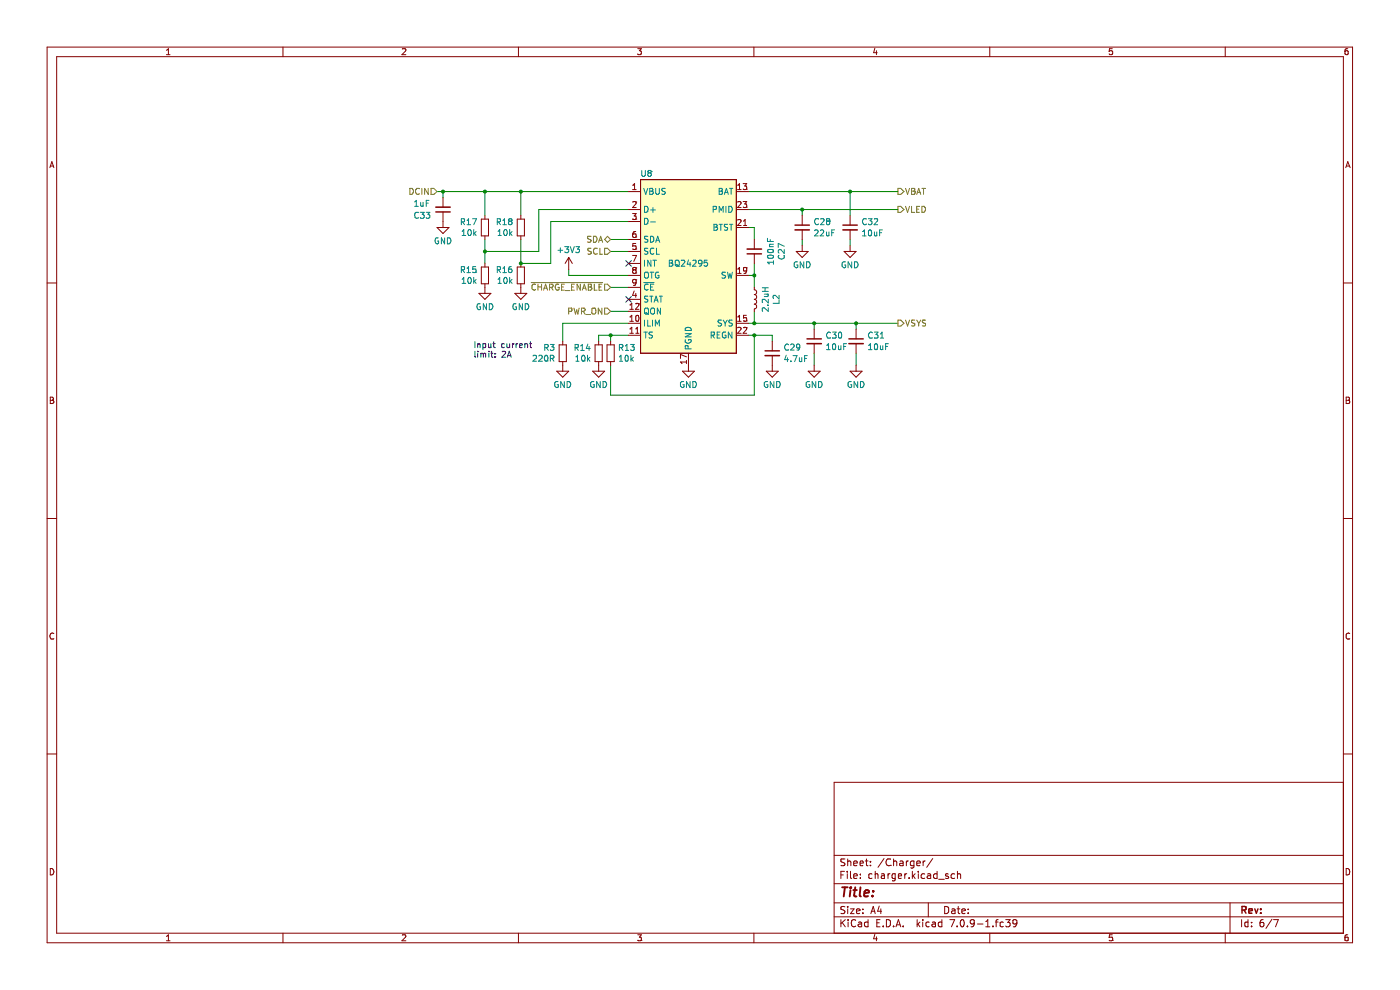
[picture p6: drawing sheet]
(kicad_sch (version 20230121) (generator eeschema)

 (paper "A4")

 (lib_symbols
  (symbol "Device:C_Small" (pin_numbers hide) (pin_names (offset 0.254) hide) (in_bom yes) (on_board yes)
   (property "Reference" "C" (at 0.254 1.778 0) (effects (font (size 1.27 1.27)) (justify left)))
   (property "Value" "C_Small" (at 0.254 -2.032 0) (effects (font (size 1.27 1.27)) (justify left)))
   (property "Footprint" "" (at 0 0 0) (effects (font (size 1.27 1.27)) hide))
   (property "Datasheet" "~" (at 0 0 0) (effects (font (size 1.27 1.27)) hide))
   (symbol "C_Small_0_1"
    (polyline (pts (xy -1.524 -0.508) (xy 1.524 -0.508)) (stroke (width 0.3302) (type default)) (fill (type none)))
    (polyline (pts (xy -1.524 0.508) (xy 1.524 0.508)) (stroke (width 0.3048) (type default)) (fill (type none))))
   (symbol "C_Small_1_1"
    (pin passive line (at 0 2.54 270) (length 2.032) (name "~" (effects (font (size 1.27 1.27)))) (number "1" (effects (font (size 1.27 1.27)))))
    (pin passive line (at 0 -2.54 90) (length 2.032) (name "~" (effects (font (size 1.27 1.27)))) (number "2" (effects (font (size 1.27 1.27)))))))
  (symbol "Device:L_Small" (pin_numbers hide) (pin_names (offset 0.254) hide) (in_bom yes) (on_board yes)
   (property "Reference" "L" (at 0.762 1.016 0) (effects (font (size 1.27 1.27)) (justify left)))
   (property "Value" "L_Small" (at 0.762 -1.016 0) (effects (font (size 1.27 1.27)) (justify left)))
   (property "Footprint" "" (at 0 0 0) (effects (font (size 1.27 1.27)) hide))
   (property "Datasheet" "~" (at 0 0 0) (effects (font (size 1.27 1.27)) hide))
   (symbol "L_Small_0_1"
    (arc (start 0 -2.032) (mid 0.5058 -1.524) (end 0 -1.016) (stroke (width 0) (type default)) (fill (type none)))
    (arc (start 0 -1.016) (mid 0.5058 -0.508) (end 0 0) (stroke (width 0) (type default)) (fill (type none)))
    (arc (start 0 0) (mid 0.5058 0.508) (end 0 1.016) (stroke (width 0) (type default)) (fill (type none)))
    (arc (start 0 1.016) (mid 0.5058 1.524) (end 0 2.032) (stroke (width 0) (type default)) (fill (type none))))
   (symbol "L_Small_1_1"
    (pin passive line (at 0 2.54 270) (length 0.508) (name "~" (effects (font (size 1.27 1.27)))) (number "1" (effects (font (size 1.27 1.27)))))
    (pin passive line (at 0 -2.54 90) (length 0.508) (name "~" (effects (font (size 1.27 1.27)))) (number "2" (effects (font (size 1.27 1.27)))))))
  (symbol "Device:R_Small" (pin_numbers hide) (pin_names (offset 0.254) hide) (in_bom yes) (on_board yes)
   (property "Reference" "R" (at 0.762 0.508 0) (effects (font (size 1.27 1.27)) (justify left)))
   (property "Value" "R_Small" (at 0.762 -1.016 0) (effects (font (size 1.27 1.27)) (justify left)))
   (property "Footprint" "" (at 0 0 0) (effects (font (size 1.27 1.27)) hide))
   (property "Datasheet" "~" (at 0 0 0) (effects (font (size 1.27 1.27)) hide))
   (symbol "R_Small_0_1"
    (rectangle (start -0.762 1.778) (end 0.762 -1.778) (stroke (width 0.2032) (type default)) (fill (type none))))
   (symbol "R_Small_1_1"
    (pin passive line (at 0 2.54 270) (length 0.762) (name "~" (effects (font (size 1.27 1.27)))) (number "1" (effects (font (size 1.27 1.27)))))
    (pin passive line (at 0 -2.54 90) (length 0.762) (name "~" (effects (font (size 1.27 1.27)))) (number "2" (effects (font (size 1.27 1.27)))))))
  (symbol "power:+3V3" (power) (pin_names (offset 0)) (in_bom yes) (on_board yes)
   (property "Reference" "#PWR" (at 0 -3.81 0) (effects (font (size 1.27 1.27)) hide))
   (property "Value" "+3V3" (at 0 3.556 0) (effects (font (size 1.27 1.27))))
   (property "Footprint" "" (at 0 0 0) (effects (font (size 1.27 1.27)) hide))
   (property "Datasheet" "" (at 0 0 0) (effects (font (size 1.27 1.27)) hide))
   (symbol "+3V3_0_1"
    (polyline (pts (xy -0.762 1.27) (xy 0 2.54)) (stroke (width 0) (type default)) (fill (type none)))
    (polyline (pts (xy 0 0) (xy 0 2.54)) (stroke (width 0) (type default)) (fill (type none)))
    (polyline (pts (xy 0 2.54) (xy 0.762 1.27)) (stroke (width 0) (type default)) (fill (type none))))
   (symbol "+3V3_1_1"
    (pin power_in line (at 0 0 90) (length 0) hide (name "+3V3" (effects (font (size 1.27 1.27)))) (number "1" (effects (font (size 1.27 1.27)))))))
  (symbol "power:GND" (power) (pin_names (offset 0)) (in_bom yes) (on_board yes)
   (property "Reference" "#PWR" (at 0 -6.35 0) (effects (font (size 1.27 1.27)) hide))
   (property "Value" "GND" (at 0 -3.81 0) (effects (font (size 1.27 1.27))))
   (property "Footprint" "" (at 0 0 0) (effects (font (size 1.27 1.27)) hide))
   (property "Datasheet" "" (at 0 0 0) (effects (font (size 1.27 1.27)) hide))
   (symbol "GND_0_1"
    (polyline (pts (xy 0 0) (xy 0 -1.27) (xy 1.27 -1.27) (xy 0 -2.54) (xy -1.27 -1.27) (xy 0 -1.27)) (stroke (width 0) (type default)) (fill (type none))))
   (symbol "GND_1_1"
    (pin power_in line (at 0 0 270) (length 0) hide (name "GND" (effects (font (size 1.27 1.27)))) (number "1" (effects (font (size 1.27 1.27)))))))
  (symbol "ti-chargers:BQ24295" (in_bom yes) (on_board yes)
   (property "Reference" "U" (at -8.89 19.05 0) (do_not_autoplace) (effects (font (size 1.27 1.27))))
   (property "Value" "BQ24295" (at 0 0 0) (do_not_autoplace) (effects (font (size 1.27 1.27))))
   (property "Footprint" "Package_DFN_QFN:QFN-24-1EP_4x4mm_P0.5mm_EP2.7x2.7mm" (at -12.7 0 0) (effects (font (size 1.27 1.27)) hide))
   (property "Datasheet" "https://www.ti.com/lit/ds/symlink/bq24295.pdf?ts=1694375402912&ref_url=https%253A%252F%252Fwww.ti.com%252Fpower-management%252Fbattery-management%252Fcharger-ics%252Fproducts.html" (at -12.7 0 0) (effects (font (size 1.27 1.27)) hide))
   (property "LCSC" "C165144" (at 0 15.24 0) (effects (font (size 1.27 1.27)) hide))
   (symbol "BQ24295_0_0"
    (pin power_in line (at -12.7 15.24 0) (length 2.54) (name "VBUS" (effects (font (size 1.27 1.27)))) (number "1" (effects (font (size 1.27 1.27)))))
    (pin input line (at -12.7 -12.7 0) (length 2.54) (name "ILIM" (effects (font (size 1.27 1.27)))) (number "10" (effects (font (size 1.27 1.27)))))
    (pin input line (at -12.7 -15.24 0) (length 2.54) (name "TS" (effects (font (size 1.27 1.27)))) (number "11" (effects (font (size 1.27 1.27)))))
    (pin input line (at -12.7 -10.16 0) (length 2.54) (name "QON" (effects (font (size 1.27 1.27)))) (number "12" (effects (font (size 1.27 1.27)))))
    (pin power_out line (at 12.7 15.24 180) (length 2.54) (name "BAT" (effects (font (size 1.27 1.27)))) (number "13" (effects (font (size 1.27 1.27)))))
    (pin power_out line (at 12.7 -12.7 180) (length 2.54) (name "SYS" (effects (font (size 1.27 1.27)))) (number "15" (effects (font (size 1.27 1.27)))))
    (pin power_in line (at 0 -21.59 90) (length 2.54) (name "PGND" (effects (font (size 1.27 1.27)))) (number "17" (effects (font (size 1.27 1.27)))))
    (pin output line (at 12.7 -2.54 180) (length 2.54) (name "SW" (effects (font (size 1.27 1.27)))) (number "19" (effects (font (size 1.27 1.27)))))
    (pin bidirectional line (at -12.7 11.43 0) (length 2.54) (name "D+" (effects (font (size 1.27 1.27)))) (number "2" (effects (font (size 1.27 1.27)))))
    (pin input line (at 12.7 7.62 180) (length 2.54) (name "BTST" (effects (font (size 1.27 1.27)))) (number "21" (effects (font (size 1.27 1.27)))))
    (pin power_out line (at 12.7 -15.24 180) (length 2.54) (name "REGN" (effects (font (size 1.27 1.27)))) (number "22" (effects (font (size 1.27 1.27)))))
    (pin power_out line (at 12.7 11.43 180) (length 2.54) (name "PMID" (effects (font (size 1.27 1.27)))) (number "23" (effects (font (size 1.27 1.27)))))
    (pin bidirectional line (at -12.7 8.89 0) (length 2.54) (name "D-" (effects (font (size 1.27 1.27)))) (number "3" (effects (font (size 1.27 1.27)))))
    (pin open_collector line (at -12.7 -7.62 0) (length 2.54) (name "STAT" (effects (font (size 1.27 1.27)))) (number "4" (effects (font (size 1.27 1.27)))))
    (pin input line (at -12.7 2.54 0) (length 2.54) (name "SCL" (effects (font (size 1.27 1.27)))) (number "5" (effects (font (size 1.27 1.27)))))
    (pin bidirectional line (at -12.7 5.08 0) (length 2.54) (name "SDA" (effects (font (size 1.27 1.27)))) (number "6" (effects (font (size 1.27 1.27)))))
    (pin open_collector line (at -12.7 0 0) (length 2.54) (name "INT" (effects (font (size 1.27 1.27)))) (number "7" (effects (font (size 1.27 1.27)))))
    (pin input line (at -12.7 -2.54 0) (length 2.54) (name "OTG" (effects (font (size 1.27 1.27)))) (number "8" (effects (font (size 1.27 1.27)))))
    (pin input line (at -12.7 -5.08 0) (length 2.54) (name "~{CE}" (effects (font (size 1.27 1.27)))) (number "9" (effects (font (size 1.27 1.27))))))
   (symbol "BQ24295_1_0"
    (pin power_out line (at 12.7 15.24 180) (length 2.54) hide (name "BAT" (effects (font (size 1.27 1.27)))) (number "14" (effects (font (size 1.27 1.27)))))
    (pin power_out line (at 12.7 -12.7 180) (length 2.54) hide (name "SYS" (effects (font (size 1.27 1.27)))) (number "16" (effects (font (size 1.27 1.27)))))
    (pin power_in line (at 0 -21.59 90) (length 2.54) hide (name "PGND" (effects (font (size 1.27 1.27)))) (number "18" (effects (font (size 1.27 1.27)))))
    (pin output line (at 12.7 -2.54 180) (length 2.54) hide (name "SW" (effects (font (size 1.27 1.27)))) (number "20" (effects (font (size 1.27 1.27)))))
    (pin power_in line (at -12.7 15.24 0) (length 2.54) hide (name "VBUS" (effects (font (size 1.27 1.27)))) (number "24" (effects (font (size 1.27 1.27)))))
    (pin power_in line (at 0 -21.59 90) (length 2.54) hide (name "PGND" (effects (font (size 1.27 1.27)))) (number "25" (effects (font (size 1.27 1.27))))))
   (symbol "BQ24295_1_1"
    (rectangle (start -10.16 17.78) (end 10.16 -19.05) (stroke (width 0) (type default)) (fill (type background))))))

 (junction (at 93.98 40.64) (diameter 0) (color 0 0 0 0))
 (junction (at 160.02 58.42) (diameter 0) (color 0 0 0 0))
 (junction (at 181.61 68.58) (diameter 0) (color 0 0 0 0))
 (junction (at 160.02 68.58) (diameter 0) (color 0 0 0 0))
 (junction (at 180.34 40.64) (diameter 0) (color 0 0 0 0))
 (junction (at 110.49 55.88) (diameter 0) (color 0 0 0 0))
 (junction (at 110.49 40.64) (diameter 0) (color 0 0 0 0))
 (junction (at 102.87 40.64) (diameter 0) (color 0 0 0 0))
 (junction (at 172.72 68.58) (diameter 0) (color 0 0 0 0))
 (junction (at 170.18 44.45) (diameter 0) (color 0 0 0 0))
 (junction (at 102.87 53.34) (diameter 0) (color 0 0 0 0))
 (junction (at 160.02 71.12) (diameter 0) (color 0 0 0 0))
 (junction (at 129.54 71.12) (diameter 0) (color 0 0 0 0))

 (no_connect (at 133.35 55.88))
 (no_connect (at 133.35 63.5))

 (wire (pts (xy 160.02 68.58) (xy 172.72 68.58)) (stroke (width 0) (type default)))
 (wire (pts (xy 160.02 68.58) (xy 160.02 66.04)) (stroke (width 0) (type default)))
 (wire (pts (xy 160.02 55.88) (xy 160.02 58.42)) (stroke (width 0) (type default)))
 (wire (pts (xy 160.02 71.12) (xy 163.83 71.12)) (stroke (width 0) (type default)))
 (wire (pts (xy 129.54 72.39) (xy 129.54 71.12)) (stroke (width 0) (type default)))
 (wire (pts (xy 102.87 40.64) (xy 102.87 45.72)) (stroke (width 0) (type default)))
 (wire (pts (xy 133.35 44.45) (xy 114.3 44.45)) (stroke (width 0) (type default)))
 (wire (pts (xy 127 71.12) (xy 127 72.39)) (stroke (width 0) (type default)))
 (wire (pts (xy 129.54 77.47) (xy 129.54 83.82)) (stroke (width 0) (type default)))
 (wire (pts (xy 92.71 40.64) (xy 93.98 40.64)) (stroke (width 0) (type default)))
 (wire (pts (xy 181.61 68.58) (xy 190.5 68.58)) (stroke (width 0) (type default)))
 (wire (pts (xy 129.54 53.34) (xy 133.35 53.34)) (stroke (width 0) (type default)))
 (wire (pts (xy 172.72 68.58) (xy 172.72 69.85)) (stroke (width 0) (type default)))
 (wire (pts (xy 116.84 55.88) (xy 110.49 55.88)) (stroke (width 0) (type default)))
 (wire (pts (xy 158.75 40.64) (xy 180.34 40.64)) (stroke (width 0) (type default)))
 (wire (pts (xy 119.38 68.58) (xy 119.38 72.39)) (stroke (width 0) (type default)))
 (wire (pts (xy 172.72 68.58) (xy 181.61 68.58)) (stroke (width 0) (type default)))
 (wire (pts (xy 129.54 60.96) (xy 133.35 60.96)) (stroke (width 0) (type default)))
 (wire (pts (xy 120.65 57.15) (xy 120.65 58.42)) (stroke (width 0) (type default)))
 (wire (pts (xy 110.49 50.8) (xy 110.49 55.88)) (stroke (width 0) (type default)))
 (wire (pts (xy 158.75 58.42) (xy 160.02 58.42)) (stroke (width 0) (type default)))
 (wire (pts (xy 110.49 40.64) (xy 102.87 40.64)) (stroke (width 0) (type default)))
 (wire (pts (xy 160.02 48.26) (xy 160.02 50.8)) (stroke (width 0) (type default)))
 (wire (pts (xy 180.34 50.8) (xy 180.34 52.07)) (stroke (width 0) (type default)))
 (wire (pts (xy 114.3 53.34) (xy 102.87 53.34)) (stroke (width 0) (type default)))
 (wire (pts (xy 120.65 58.42) (xy 133.35 58.42)) (stroke (width 0) (type default)))
 (wire (pts (xy 158.75 71.12) (xy 160.02 71.12)) (stroke (width 0) (type default)))
 (wire (pts (xy 181.61 68.58) (xy 181.61 69.85)) (stroke (width 0) (type default)))
 (wire (pts (xy 158.75 48.26) (xy 160.02 48.26)) (stroke (width 0) (type default)))
 (wire (pts (xy 133.35 68.58) (xy 119.38 68.58)) (stroke (width 0) (type default)))
 (wire (pts (xy 129.54 71.12) (xy 133.35 71.12)) (stroke (width 0) (type default)))
 (wire (pts (xy 160.02 83.82) (xy 160.02 71.12)) (stroke (width 0) (type default)))
 (wire (pts (xy 114.3 44.45) (xy 114.3 53.34)) (stroke (width 0) (type default)))
 (wire (pts (xy 133.35 40.64) (xy 110.49 40.64)) (stroke (width 0) (type default)))
 (wire (pts (xy 102.87 53.34) (xy 102.87 55.88)) (stroke (width 0) (type default)))
 (wire (pts (xy 129.54 66.04) (xy 133.35 66.04)) (stroke (width 0) (type default)))
 (wire (pts (xy 116.84 46.99) (xy 116.84 55.88)) (stroke (width 0) (type default)))
 (wire (pts (xy 181.61 74.93) (xy 181.61 77.47)) (stroke (width 0) (type default)))
 (wire (pts (xy 93.98 40.64) (xy 93.98 41.91)) (stroke (width 0) (type default)))
 (wire (pts (xy 163.83 71.12) (xy 163.83 72.39)) (stroke (width 0) (type default)))
 (wire (pts (xy 129.54 50.8) (xy 133.35 50.8)) (stroke (width 0) (type default)))
 (wire (pts (xy 102.87 50.8) (xy 102.87 53.34)) (stroke (width 0) (type default)))
 (wire (pts (xy 110.49 40.64) (xy 110.49 45.72)) (stroke (width 0) (type default)))
 (wire (pts (xy 158.75 68.58) (xy 160.02 68.58)) (stroke (width 0) (type default)))
 (wire (pts (xy 133.35 46.99) (xy 116.84 46.99)) (stroke (width 0) (type default)))
 (wire (pts (xy 170.18 44.45) (xy 170.18 45.72)) (stroke (width 0) (type default)))
 (wire (pts (xy 172.72 74.93) (xy 172.72 77.47)) (stroke (width 0) (type default)))
 (wire (pts (xy 158.75 44.45) (xy 170.18 44.45)) (stroke (width 0) (type default)))
 (wire (pts (xy 180.34 40.64) (xy 180.34 45.72)) (stroke (width 0) (type default)))
 (wire (pts (xy 170.18 44.45) (xy 190.5 44.45)) (stroke (width 0) (type default)))
 (wire (pts (xy 160.02 58.42) (xy 160.02 60.96)) (stroke (width 0) (type default)))
 (wire (pts (xy 129.54 71.12) (xy 127 71.12)) (stroke (width 0) (type default)))
 (wire (pts (xy 129.54 83.82) (xy 160.02 83.82)) (stroke (width 0) (type default)))
 (wire (pts (xy 170.18 50.8) (xy 170.18 52.07)) (stroke (width 0) (type default)))
 (wire (pts (xy 180.34 40.64) (xy 190.5 40.64)) (stroke (width 0) (type default)))
 (wire (pts (xy 102.87 40.64) (xy 93.98 40.64)) (stroke (width 0) (type default)))

 (text "Input current\nlimit: 2A" (at 100.33 76.2 0) (effects (font (size 1.27 1.27)) (justify left bottom)))

 (hierarchical_label "SCL" (shape input) (at 129.54 53.34 180) (fields_autoplaced) (effects (font (size 1.27 1.27)) (justify right)))
 (hierarchical_label "VBAT" (shape output) (at 190.5 40.64 0) (fields_autoplaced) (effects (font (size 1.27 1.27)) (justify left)))
 (hierarchical_label "VSYS" (shape output) (at 190.5 68.58 0) (fields_autoplaced) (effects (font (size 1.27 1.27)) (justify left)))
 (hierarchical_label "SDA" (shape bidirectional) (at 129.54 50.8 180) (fields_autoplaced) (effects (font (size 1.27 1.27)) (justify right)))
 (hierarchical_label "PWR_ON" (shape input) (at 129.54 66.04 180) (fields_autoplaced) (effects (font (size 1.27 1.27)) (justify right)))
 (hierarchical_label "DCIN" (shape input) (at 92.71 40.64 180) (fields_autoplaced) (effects (font (size 1.27 1.27)) (justify right)))
 (hierarchical_label "VLED" (shape output) (at 190.5 44.45 0) (fields_autoplaced) (effects (font (size 1.27 1.27)) (justify left)))
 (hierarchical_label "~{CHARGE_ENABLE}" (shape input) (at 129.54 60.96 180) (fields_autoplaced) (effects (font (size 1.27 1.27)) (justify right)))

 (symbol (lib_id "power:GND") (at 102.87 60.96 0) (unit 1) (in_bom yes) (on_board yes) (dnp no) (fields_autoplaced)
  (property "Reference" "#PWR057" (at 102.87 67.31 0) (effects (font (size 1.27 1.27)) hide))
  (property "Value" "GND" (at 102.87 65.0931 0) (effects (font (size 1.27 1.27))))
  (property "Footprint" "" (at 102.87 60.96 0) (effects (font (size 1.27 1.27)) hide))
  (property "Datasheet" "" (at 102.87 60.96 0) (effects (font (size 1.27 1.27)) hide)) (pin "1")
  (instances (project "blinkekatze" (path "" (reference "#PWR057") (unit 1)))))

 (symbol (lib_id "power:GND") (at 119.38 77.47 0) (unit 1) (in_bom yes) (on_board yes) (dnp no) (fields_autoplaced)
  (property "Reference" "#PWR055" (at 119.38 83.82 0) (effects (font (size 1.27 1.27)) hide))
  (property "Value" "GND" (at 119.38 81.6031 0) (effects (font (size 1.27 1.27))))
  (property "Footprint" "" (at 119.38 77.47 0) (effects (font (size 1.27 1.27)) hide))
  (property "Datasheet" "" (at 119.38 77.47 0) (effects (font (size 1.27 1.27)) hide)) (pin "1")
  (instances (project "blinkekatze" (path "" (reference "#PWR055") (unit 1)))))

 (symbol (lib_id "ti-chargers:BQ24295") (at 146.05 55.88 0) (unit 1) (in_bom yes) (on_board yes) (dnp no) (fields_autoplaced)
  (property "Reference" "U8" (at 137.16 36.83 0) (do_not_autoplace) (effects (font (size 1.27 1.27))))
  (property "Value" "BQ24295" (at 146.05 55.88 0) (do_not_autoplace) (effects (font (size 1.27 1.27))))
  (property "Footprint" "Package_DFN_QFN:QFN-24-1EP_4x4mm_P0.5mm_EP2.7x2.7mm" (at 133.35 55.88 0) (effects (font (size 1.27 1.27)) hide))
  (property "Datasheet" "https://www.ti.com/lit/ds/symlink/bq24295.pdf?ts=1694375402912&ref_url=https%253A%252F%252Fwww.ti.com%252Fpower-management%252Fbattery-management%252Fcharger-ics%252Fproducts.html" (at 133.35 55.88 0) (effects (font (size 1.27 1.27)) hide))
  (property "LCSC" "C165144" (at 146.05 40.64 0) (effects (font (size 1.27 1.27)) hide)) (pin "1") (pin "10") (pin "11") (pin "12") (pin "13") (pin "15") (pin "17") (pin "19") (pin "2") (pin "21") (pin "22") (pin "23") (pin "3") (pin "4") (pin "5") (pin "6") (pin "7") (pin "8") (pin "9") (pin "14") (pin "16") (pin "18") (pin "20") (pin "24") (pin "25")
  (instances (project "blinkekatze" (path "" (reference "U8") (unit 1)))))

 (symbol (lib_id "power:+3V3") (at 120.65 57.15 0) (unit 1) (in_bom yes) (on_board yes) (dnp no) (fields_autoplaced)
  (property "Reference" "#PWR034" (at 120.65 60.96 0) (effects (font (size 1.27 1.27)) hide))
  (property "Value" "+3V3" (at 120.65 53.0169 0) (effects (font (size 1.27 1.27))))
  (property "Footprint" "" (at 120.65 57.15 0) (effects (font (size 1.27 1.27)) hide))
  (property "Datasheet" "" (at 120.65 57.15 0) (effects (font (size 1.27 1.27)) hide)) (pin "1")
  (instances (project "blinkekatze" (path "" (reference "#PWR034") (unit 1)))))

 (symbol (lib_id "Device:C_Small") (at 172.72 72.39 0) (unit 1) (in_bom yes) (on_board yes) (dnp no)
  (property "Reference" "C17" (at 175.0441 71.1842 0) (effects (font (size 1.27 1.27)) (justify left)))
  (property "Value" "10uF" (at 175.0441 73.6084 0) (effects (font (size 1.27 1.27)) (justify left)))
  (property "Footprint" "Capacitor_SMD:C_0603_1608Metric" (at 172.72 72.39 0) (effects (font (size 1.27 1.27)) hide))
  (property "Datasheet" "~" (at 172.72 72.39 0) (effects (font (size 1.27 1.27)) hide))
  (property "LCSC" "C19702" (at 172.72 72.39 0) (effects (font (size 1.27 1.27)) hide)) (pin "1") (pin "2")
  (instances (project "blinkekatze" (path "" (reference "C17") (unit 1)) (path "" (reference "C30") (unit 1)))))

 (symbol (lib_id "power:GND") (at 180.34 52.07 0) (unit 1) (in_bom yes) (on_board yes) (dnp no) (fields_autoplaced)
  (property "Reference" "#PWR054" (at 180.34 58.42 0) (effects (font (size 1.27 1.27)) hide))
  (property "Value" "GND" (at 180.34 56.2031 0) (effects (font (size 1.27 1.27))))
  (property "Footprint" "" (at 180.34 52.07 0) (effects (font (size 1.27 1.27)) hide))
  (property "Datasheet" "" (at 180.34 52.07 0) (effects (font (size 1.27 1.27)) hide)) (pin "1")
  (instances (project "blinkekatze" (path "" (reference "#PWR054") (unit 1)))))

 (symbol (lib_id "power:GND") (at 170.18 52.07 0) (unit 1) (in_bom yes) (on_board yes) (dnp no) (fields_autoplaced)
  (property "Reference" "#PWR049" (at 170.18 58.42 0) (effects (font (size 1.27 1.27)) hide))
  (property "Value" "GND" (at 170.18 56.2031 0) (effects (font (size 1.27 1.27))))
  (property "Footprint" "" (at 170.18 52.07 0) (effects (font (size 1.27 1.27)) hide))
  (property "Datasheet" "" (at 170.18 52.07 0) (effects (font (size 1.27 1.27)) hide)) (pin "1")
  (instances (project "blinkekatze" (path "" (reference "#PWR049") (unit 1)))))

 (symbol (lib_id "power:GND") (at 110.49 60.96 0) (unit 1) (in_bom yes) (on_board yes) (dnp no) (fields_autoplaced)
  (property "Reference" "#PWR056" (at 110.49 67.31 0) (effects (font (size 1.27 1.27)) hide))
  (property "Value" "GND" (at 110.49 65.0931 0) (effects (font (size 1.27 1.27))))
  (property "Footprint" "" (at 110.49 60.96 0) (effects (font (size 1.27 1.27)) hide))
  (property "Datasheet" "" (at 110.49 60.96 0) (effects (font (size 1.27 1.27)) hide)) (pin "1")
  (instances (project "blinkekatze" (path "" (reference "#PWR056") (unit 1)))))

 (symbol (lib_id "power:GND") (at 172.72 77.47 0) (unit 1) (in_bom yes) (on_board yes) (dnp no) (fields_autoplaced)
  (property "Reference" "#PWR052" (at 172.72 83.82 0) (effects (font (size 1.27 1.27)) hide))
  (property "Value" "GND" (at 172.72 81.6031 0) (effects (font (size 1.27 1.27))))
  (property "Footprint" "" (at 172.72 77.47 0) (effects (font (size 1.27 1.27)) hide))
  (property "Datasheet" "" (at 172.72 77.47 0) (effects (font (size 1.27 1.27)) hide)) (pin "1")
  (instances (project "blinkekatze" (path "" (reference "#PWR052") (unit 1)))))

 (symbol (lib_id "power:GND") (at 163.83 77.47 0) (unit 1) (in_bom yes) (on_board yes) (dnp no) (fields_autoplaced)
  (property "Reference" "#PWR050" (at 163.83 83.82 0) (effects (font (size 1.27 1.27)) hide))
  (property "Value" "GND" (at 163.83 81.6031 0) (effects (font (size 1.27 1.27))))
  (property "Footprint" "" (at 163.83 77.47 0) (effects (font (size 1.27 1.27)) hide))
  (property "Datasheet" "" (at 163.83 77.47 0) (effects (font (size 1.27 1.27)) hide)) (pin "1")
  (instances (project "blinkekatze" (path "" (reference "#PWR050") (unit 1)))))

 (symbol (lib_id "power:GND") (at 93.98 46.99 0) (unit 1) (in_bom yes) (on_board yes) (dnp no) (fields_autoplaced)
  (property "Reference" "#PWR058" (at 93.98 53.34 0) (effects (font (size 1.27 1.27)) hide))
  (property "Value" "GND" (at 93.98 51.1231 0) (effects (font (size 1.27 1.27))))
  (property "Footprint" "" (at 93.98 46.99 0) (effects (font (size 1.27 1.27)) hide))
  (property "Datasheet" "" (at 93.98 46.99 0) (effects (font (size 1.27 1.27)) hide)) (pin "1")
  (instances (project "blinkekatze" (path "" (reference "#PWR058") (unit 1)))))

 (symbol (lib_id "Device:R_Small") (at 102.87 48.26 0) (unit 1) (in_bom yes) (on_board yes) (dnp no)
  (property "Reference" "R9" (at 101.3714 47.0916 0) (effects (font (size 1.27 1.27)) (justify right)))
  (property "Value" "10k" (at 101.3714 49.403 0) (effects (font (size 1.27 1.27)) (justify right)))
  (property "Footprint" "Resistor_SMD:R_0402_1005Metric" (at 102.87 48.26 0) (effects (font (size 1.27 1.27)) hide))
  (property "Datasheet" "~" (at 102.87 48.26 0) (effects (font (size 1.27 1.27)) hide))
  (property "LCSC" "C25744" (at 102.87 48.26 0) (effects (font (size 1.27 1.27)) hide)) (pin "1") (pin "2")
  (instances (project "blinkekatze" (path "" (reference "R9") (unit 1)) (path "" (reference "R17") (unit 1))) (project "rgb-led-nametag-48x16" (path "" (reference "R21") (unit 1))) (project "oled-nametag" (path "" (reference "R33") (unit 1)))))

 (symbol (lib_id "Device:R_Small") (at 119.38 74.93 0) (unit 1) (in_bom yes) (on_board yes) (dnp no)
  (property "Reference" "R9" (at 117.8814 73.7616 0) (effects (font (size 1.27 1.27)) (justify right)))
  (property "Value" "220R" (at 117.8814 76.073 0) (effects (font (size 1.27 1.27)) (justify right)))
  (property "Footprint" "Resistor_SMD:R_0402_1005Metric" (at 119.38 74.93 0) (effects (font (size 1.27 1.27)) hide))
  (property "Datasheet" "~" (at 119.38 74.93 0) (effects (font (size 1.27 1.27)) hide))
  (property "LCSC" "C25091" (at 119.38 74.93 0) (effects (font (size 1.27 1.27)) hide)) (pin "1") (pin "2")
  (instances (project "blinkekatze" (path "" (reference "R9") (unit 1)) (path "" (reference "R3") (unit 1))) (project "rgb-led-nametag-48x16" (path "" (reference "R21") (unit 1))) (project "oled-nametag" (path "" (reference "R33") (unit 1)))))

 (symbol (lib_id "Device:C_Small") (at 180.34 48.26 0) (unit 1) (in_bom yes) (on_board yes) (dnp no)
  (property "Reference" "C17" (at 182.6641 47.0542 0) (effects (font (size 1.27 1.27)) (justify left)))
  (property "Value" "10uF" (at 182.6641 49.4784 0) (effects (font (size 1.27 1.27)) (justify left)))
  (property "Footprint" "Capacitor_SMD:C_0603_1608Metric" (at 180.34 48.26 0) (effects (font (size 1.27 1.27)) hide))
  (property "Datasheet" "~" (at 180.34 48.26 0) (effects (font (size 1.27 1.27)) hide))
  (property "LCSC" "C19702" (at 180.34 48.26 0) (effects (font (size 1.27 1.27)) hide)) (pin "1") (pin "2")
  (instances (project "blinkekatze" (path "" (reference "C17") (unit 1)) (path "" (reference "C32") (unit 1)))))

 (symbol (lib_id "power:GND") (at 181.61 77.47 0) (unit 1) (in_bom yes) (on_board yes) (dnp no) (fields_autoplaced)
  (property "Reference" "#PWR053" (at 181.61 83.82 0) (effects (font (size 1.27 1.27)) hide))
  (property "Value" "GND" (at 181.61 81.6031 0) (effects (font (size 1.27 1.27))))
  (property "Footprint" "" (at 181.61 77.47 0) (effects (font (size 1.27 1.27)) hide))
  (property "Datasheet" "" (at 181.61 77.47 0) (effects (font (size 1.27 1.27)) hide)) (pin "1")
  (instances (project "blinkekatze" (path "" (reference "#PWR053") (unit 1)))))

 (symbol (lib_id "power:GND") (at 127 77.47 0) (unit 1) (in_bom yes) (on_board yes) (dnp no) (fields_autoplaced)
  (property "Reference" "#PWR051" (at 127 83.82 0) (effects (font (size 1.27 1.27)) hide))
  (property "Value" "GND" (at 127 81.6031 0) (effects (font (size 1.27 1.27))))
  (property "Footprint" "" (at 127 77.47 0) (effects (font (size 1.27 1.27)) hide))
  (property "Datasheet" "" (at 127 77.47 0) (effects (font (size 1.27 1.27)) hide)) (pin "1")
  (instances (project "blinkekatze" (path "" (reference "#PWR051") (unit 1)))))

 (symbol (lib_id "Device:R_Small") (at 110.49 48.26 0) (unit 1) (in_bom yes) (on_board yes) (dnp no)
  (property "Reference" "R9" (at 108.9914 47.0916 0) (effects (font (size 1.27 1.27)) (justify right)))
  (property "Value" "10k" (at 108.9914 49.403 0) (effects (font (size 1.27 1.27)) (justify right)))
  (property "Footprint" "Resistor_SMD:R_0402_1005Metric" (at 110.49 48.26 0) (effects (font (size 1.27 1.27)) hide))
  (property "Datasheet" "~" (at 110.49 48.26 0) (effects (font (size 1.27 1.27)) hide))
  (property "LCSC" "C25744" (at 110.49 48.26 0) (effects (font (size 1.27 1.27)) hide)) (pin "1") (pin "2")
  (instances (project "blinkekatze" (path "" (reference "R9") (unit 1)) (path "" (reference "R18") (unit 1))) (project "rgb-led-nametag-48x16" (path "" (reference "R21") (unit 1))) (project "oled-nametag" (path "" (reference "R33") (unit 1)))))

 (symbol (lib_id "Device:R_Small") (at 110.49 58.42 0) (unit 1) (in_bom yes) (on_board yes) (dnp no)
  (property "Reference" "R9" (at 108.9914 57.2516 0) (effects (font (size 1.27 1.27)) (justify right)))
  (property "Value" "10k" (at 108.9914 59.563 0) (effects (font (size 1.27 1.27)) (justify right)))
  (property "Footprint" "Resistor_SMD:R_0402_1005Metric" (at 110.49 58.42 0) (effects (font (size 1.27 1.27)) hide))
  (property "Datasheet" "~" (at 110.49 58.42 0) (effects (font (size 1.27 1.27)) hide))
  (property "LCSC" "C25744" (at 110.49 58.42 0) (effects (font (size 1.27 1.27)) hide)) (pin "1") (pin "2")
  (instances (project "blinkekatze" (path "" (reference "R9") (unit 1)) (path "" (reference "R16") (unit 1))) (project "rgb-led-nametag-48x16" (path "" (reference "R21") (unit 1))) (project "oled-nametag" (path "" (reference "R33") (unit 1)))))

 (symbol (lib_id "Device:R_Small") (at 102.87 58.42 0) (unit 1) (in_bom yes) (on_board yes) (dnp no)
  (property "Reference" "R9" (at 101.3714 57.2516 0) (effects (font (size 1.27 1.27)) (justify right)))
  (property "Value" "10k" (at 101.3714 59.563 0) (effects (font (size 1.27 1.27)) (justify right)))
  (property "Footprint" "Resistor_SMD:R_0402_1005Metric" (at 102.87 58.42 0) (effects (font (size 1.27 1.27)) hide))
  (property "Datasheet" "~" (at 102.87 58.42 0) (effects (font (size 1.27 1.27)) hide))
  (property "LCSC" "C25744" (at 102.87 58.42 0) (effects (font (size 1.27 1.27)) hide)) (pin "1") (pin "2")
  (instances (project "blinkekatze" (path "" (reference "R9") (unit 1)) (path "" (reference "R15") (unit 1))) (project "rgb-led-nametag-48x16" (path "" (reference "R21") (unit 1))) (project "oled-nametag" (path "" (reference "R33") (unit 1)))))

 (symbol (lib_id "Device:C_Small") (at 181.61 72.39 0) (unit 1) (in_bom yes) (on_board yes) (dnp no)
  (property "Reference" "C17" (at 183.9341 71.1842 0) (effects (font (size 1.27 1.27)) (justify left)))
  (property "Value" "10uF" (at 183.9341 73.6084 0) (effects (font (size 1.27 1.27)) (justify left)))
  (property "Footprint" "Capacitor_SMD:C_0603_1608Metric" (at 181.61 72.39 0) (effects (font (size 1.27 1.27)) hide))
  (property "Datasheet" "~" (at 181.61 72.39 0) (effects (font (size 1.27 1.27)) hide))
  (property "LCSC" "C19702" (at 181.61 72.39 0) (effects (font (size 1.27 1.27)) hide)) (pin "1") (pin "2")
  (instances (project "blinkekatze" (path "" (reference "C17") (unit 1)) (path "" (reference "C31") (unit 1)))))

 (symbol (lib_id "Device:C_Small") (at 93.98 44.45 180) (unit 1) (in_bom yes) (on_board yes) (dnp no)
  (property "Reference" "C5" (at 87.63 45.72 0) (effects (font (size 1.27 1.27)) (justify right)))
  (property "Value" "1uF" (at 87.63 43.18 0) (effects (font (size 1.27 1.27)) (justify right)))
  (property "Footprint" "Capacitor_SMD:C_0402_1005Metric" (at 93.98 44.45 0) (effects (font (size 1.27 1.27)) hide))
  (property "Datasheet" "~" (at 93.98 44.45 0) (effects (font (size 1.27 1.27)) hide))
  (property "LCSC" "C52923" (at 93.98 44.45 90) (effects (font (size 1.27 1.27)) hide)) (pin "1") (pin "2")
  (instances (project "blinkekatze" (path "" (reference "C5") (unit 1)) (path "" (reference "C33") (unit 1)) (path "" (reference "C66") (unit 1)))))

 (symbol (lib_id "Device:C_Small") (at 170.18 48.26 0) (unit 1) (in_bom yes) (on_board yes) (dnp no)
  (property "Reference" "C17" (at 172.5041 47.0542 0) (effects (font (size 1.27 1.27)) (justify left)))
  (property "Value" "22uF" (at 172.5041 49.4784 0) (effects (font (size 1.27 1.27)) (justify left)))
  (property "Footprint" "Capacitor_SMD:C_0805_2012Metric" (at 170.18 48.26 0) (effects (font (size 1.27 1.27)) hide))
  (property "Datasheet" "~" (at 170.18 48.26 0) (effects (font (size 1.27 1.27)) hide))
  (property "LCSC" "C45783" (at 170.18 48.26 0) (effects (font (size 1.27 1.27)) hide)) (pin "1") (pin "2")
  (instances (project "blinkekatze" (path "" (reference "C17") (unit 1)) (path "" (reference "C28") (unit 1)))))

 (symbol (lib_id "Device:R_Small") (at 129.54 74.93 0) (mirror y) (unit 1) (in_bom yes) (on_board yes) (dnp no)
  (property "Reference" "R9" (at 131.0386 73.7616 0) (effects (font (size 1.27 1.27)) (justify right)))
  (property "Value" "10k" (at 131.0386 76.073 0) (effects (font (size 1.27 1.27)) (justify right)))
  (property "Footprint" "Resistor_SMD:R_0402_1005Metric" (at 129.54 74.93 0) (effects (font (size 1.27 1.27)) hide))
  (property "Datasheet" "~" (at 129.54 74.93 0) (effects (font (size 1.27 1.27)) hide))
  (property "LCSC" "C25744" (at 129.54 74.93 0) (effects (font (size 1.27 1.27)) hide)) (pin "1") (pin "2")
  (instances (project "blinkekatze" (path "" (reference "R9") (unit 1)) (path "" (reference "R13") (unit 1))) (project "rgb-led-nametag-48x16" (path "" (reference "R21") (unit 1))) (project "oled-nametag" (path "" (reference "R33") (unit 1)))))

 (symbol (lib_id "Device:R_Small") (at 127 74.93 0) (unit 1) (in_bom yes) (on_board yes) (dnp no)
  (property "Reference" "R9" (at 125.5014 73.7616 0) (effects (font (size 1.27 1.27)) (justify right)))
  (property "Value" "10k" (at 125.5014 76.073 0) (effects (font (size 1.27 1.27)) (justify right)))
  (property "Footprint" "Resistor_SMD:R_0402_1005Metric" (at 127 74.93 0) (effects (font (size 1.27 1.27)) hide))
  (property "Datasheet" "~" (at 127 74.93 0) (effects (font (size 1.27 1.27)) hide))
  (property "LCSC" "C25744" (at 127 74.93 0) (effects (font (size 1.27 1.27)) hide)) (pin "1") (pin "2")
  (instances (project "blinkekatze" (path "" (reference "R9") (unit 1)) (path "" (reference "R14") (unit 1))) (project "rgb-led-nametag-48x16" (path "" (reference "R21") (unit 1))) (project "oled-nametag" (path "" (reference "R33") (unit 1)))))

 (symbol (lib_id "Device:C_Small") (at 160.02 53.34 180) (unit 1) (in_bom yes) (on_board yes) (dnp no)
  (property "Reference" "C73" (at 165.8366 53.34 90) (effects (font (size 1.27 1.27))))
  (property "Value" "100nF" (at 163.5252 53.34 90) (effects (font (size 1.27 1.27))))
  (property "Footprint" "Capacitor_SMD:C_0402_1005Metric" (at 160.02 53.34 0) (effects (font (size 1.27 1.27)) hide))
  (property "Datasheet" "~" (at 160.02 53.34 0) (effects (font (size 1.27 1.27)) hide))
  (property "LCSC" "C1525" (at 160.02 53.34 90) (effects (font (size 1.27 1.27)) hide)) (pin "1") (pin "2")
  (instances (project "blinkekatze" (path "" (reference "C73") (unit 1)) (path "" (reference "C27") (unit 1))) (project "rgb-led-nametag-48x16" (path "" (reference "C48") (unit 1))) (project "oled-nametag" (path "" (reference "C44") (unit 1)))))

 (symbol (lib_id "power:GND") (at 146.05 77.47 0) (unit 1) (in_bom yes) (on_board yes) (dnp no) (fields_autoplaced)
  (property "Reference" "#PWR042" (at 146.05 83.82 0) (effects (font (size 1.27 1.27)) hide))
  (property "Value" "GND" (at 146.05 81.6031 0) (effects (font (size 1.27 1.27))))
  (property "Footprint" "" (at 146.05 77.47 0) (effects (font (size 1.27 1.27)) hide))
  (property "Datasheet" "" (at 146.05 77.47 0) (effects (font (size 1.27 1.27)) hide)) (pin "1")
  (instances (project "blinkekatze" (path "" (reference "#PWR042") (unit 1)))))

 (symbol (lib_id "Device:C_Small") (at 163.83 74.93 0) (unit 1) (in_bom yes) (on_board yes) (dnp no)
  (property "Reference" "C17" (at 166.1541 73.7242 0) (effects (font (size 1.27 1.27)) (justify left)))
  (property "Value" "4.7uF" (at 166.1541 76.1484 0) (effects (font (size 1.27 1.27)) (justify left)))
  (property "Footprint" "Capacitor_SMD:C_0402_1005Metric" (at 163.83 74.93 0) (effects (font (size 1.27 1.27)) hide))
  (property "Datasheet" "~" (at 163.83 74.93 0) (effects (font (size 1.27 1.27)) hide))
  (property "LCSC" "C23733" (at 163.83 74.93 0) (effects (font (size 1.27 1.27)) hide)) (pin "1") (pin "2")
  (instances (project "blinkekatze" (path "" (reference "C17") (unit 1)) (path "" (reference "C29") (unit 1)))))

 (symbol (lib_id "Device:L_Small") (at 160.02 63.5 0) (unit 1) (in_bom yes) (on_board yes) (dnp no)
  (property "Reference" "L4" (at 164.719 63.5 90) (effects (font (size 1.27 1.27))))
  (property "Value" "2.2uH" (at 162.4076 63.5 90) (effects (font (size 1.27 1.27))))
  (property "Footprint" "Inductor_SMD:L_Taiyo-Yuden_MD-4040" (at 160.02 63.5 0) (effects (font (size 1.27 1.27)) hide))
  (property "Datasheet" "~" (at 160.02 63.5 0) (effects (font (size 1.27 1.27)) hide))
  (property "LCSC" "C98361" (at 160.02 63.5 90) (effects (font (size 1.27 1.27)) hide)) (pin "1") (pin "2")
  (instances (project "blinkekatze" (path "" (reference "L4") (unit 1)) (path "" (reference "L2") (unit 1))) (project "rgb-led-nametag-48x16" (path "" (reference "L1") (unit 1))) (project "oled-nametag" (path "" (reference "L3") (unit 1))))))
